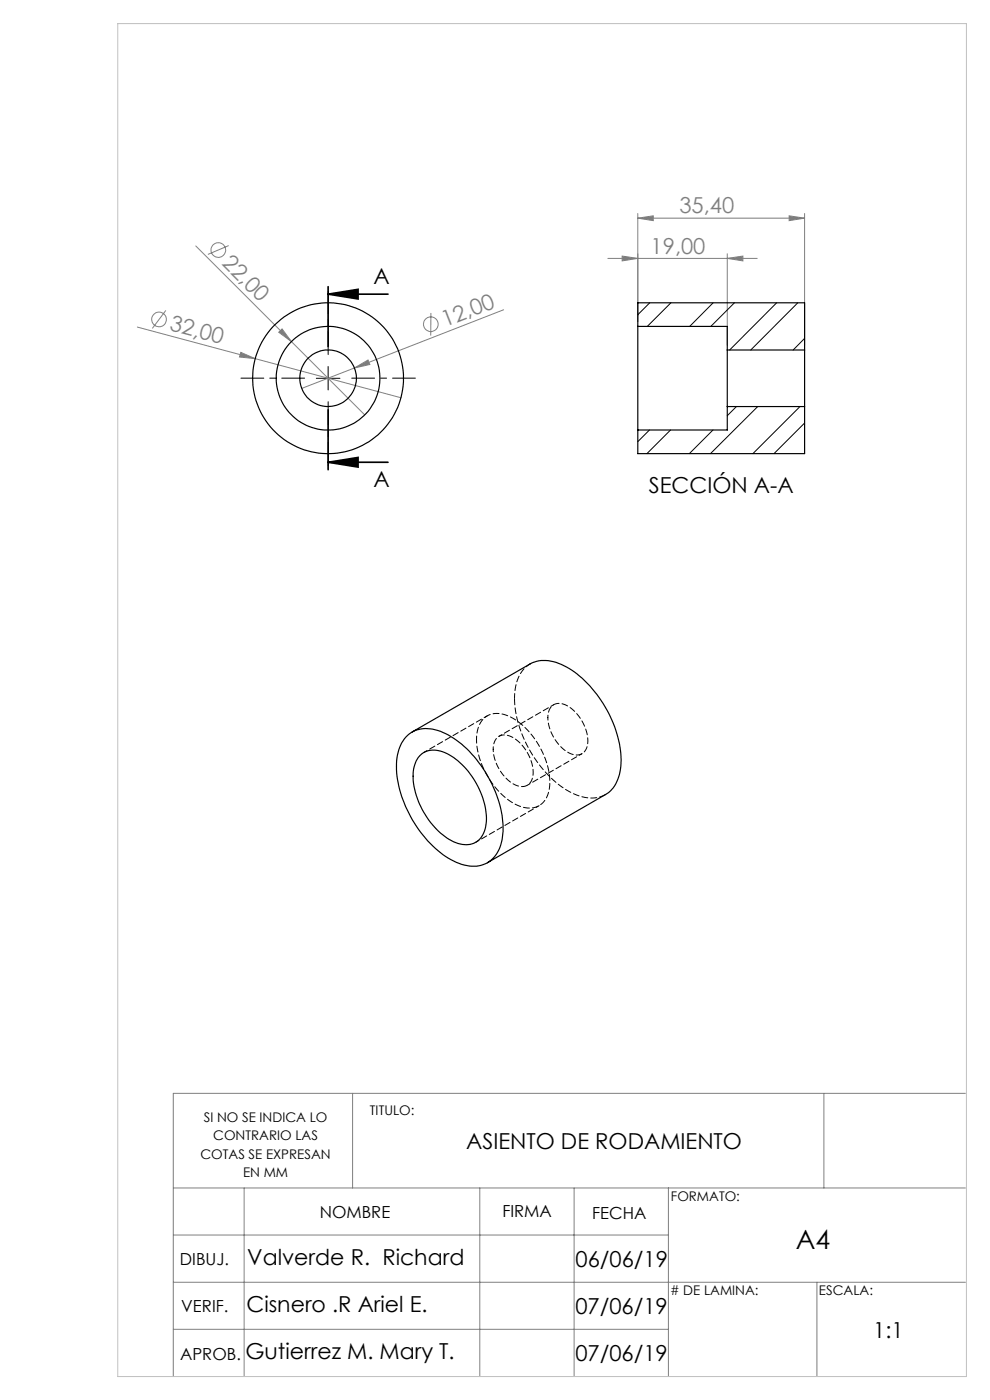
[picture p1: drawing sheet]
<svg xmlns="http://www.w3.org/2000/svg" width="210mm" height="297mm" viewBox="0 0 210 297" stroke-linecap="round" stroke-linejoin="round" font-family="sans-serif">
<g fill="none" stroke="#808080" stroke-width=".21">
<path d="M41.5 52.2l20.3 20.3M48.5 52.1l-4.4 1.9M128.9 54.8h31.7M132 54.3l3.3 .5-3.3 .5zM135.3 46.3l3.3-.5v1zM135.3 45.3v22.9M135.3 46.3h35.4M154.3 54.8l3.3-.5v1zM154.3 53.8v19.4M167.4 45.8l3.3 .5-3.3 .5zM170.7 45.3v27.9M29.1 69.4l25.1 6.7"/>
<path d="M35.2 65.9l-2.9 3.8M51.1 74.8l3.1 1.3-3.4-.4zM54.2 76.1l30.9 8.3M59.1 70.5l.7-.7 2 2.7zM61.8 72.5l15.6 15.5M75.2 78.1l2.9-1.7 .4 .9zM75.2 78.1l-11.2 4.3M91.4 66.4v4.8M106.8 65.7l-31.6 12.4M74.8 231.9v20.1M174.8 231.9v20.1M204.8 231.9h-168v60.1"/>
<path d="M36.8 252h168M51.8 252v40M101.8 252v40M121.8 252v40M141.8 252v40M36.8 262h105M36.8 272h168M173.3 272v20M36.8 282h105"/>
<circle cx="46.3" cy="53.1" r="1.56"/>
<circle cx="33.7" cy="67.8" r="1.56"/>
<circle cx="91.4" cy="68.8" r="1.56"/>
</g>
<path d="M69.6 62.4l6.4-1v2zM69.6 62.4h12.7M69.6 60.8v12.7M69.6 98.1l6.4-1.1v2.1zM69.6 87v12.7M69.6 98.1h12.7" fill="none" stroke="#000" stroke-width=".35"/>
<path d="M69.6 75.2v-13.5M64.6 80.2h-13.5M69.6 85.2v13.5M74.6 80.2h13.5" fill="none" stroke="#000" stroke-width=".21" stroke-dasharray="15.2 1.3 1.3 1.3" stroke-dashoffset="10.4"/>
<path d="M69.6 77.7v5M67.1 80.3h5" fill="none" stroke="#000" stroke-width=".21"/>
<path d="M25 5h180v287h-180z" fill="none" stroke="#c0c0c0" stroke-width=".21"/>
<path d="M69.6 62.4l6.4-1v2zM69.6 98.1l6.4-1.1v2.1z" fill="#000"/>
<g fill="#808080">
<path d="M59.1 70.5l.7-.7 2 2.7z"/>
<path d="M51.1 74.8l3.1 1.3-3.4-.4z"/>
<path d="M75.2 78.1l2.9-1.7 .4 .9z"/>
<path d="M154.3 54.8l3.3-.5v1zM132 54.3l3.3 .5-3.3 .5z"/>
<path d="M135.3 46.3l3.3-.5v1zM167.4 45.8l3.3 .5-3.3 .5z"/>
</g>
<g fill="none" stroke="#000" stroke-width=".25">
<path d="M135.3 69.2v22M135.3 69.2v-5h35.4v10.1M135.3 69.2h19v5.1M154.3 74.3v12M154.3 74.3h16.4M170.7 74.3v12M154.3 86.3v4.9h-19M154.3 86.3h16.4M170.7 86.3v9.9h-35.4v-5M86.4 156.1a6.7 6.7 0 0 1 7.6-.7 23.5 23.5 0 0 1 11.6 14 14.7 14.7 0 0 1 0 11.3 6.1 6.1 0 0 1-7.7 2.7 20.9 20.9 0 0 1-10.8-10.2 20.8 20.8 0 0 1-2.8-13 7.8 7.8 0 0 1 2.1-4.1zM87.4 155.3l25-14.4a7.8 7.8 0 0 1 7.8 .6 24.7 24.7 0 0 1 11.5 20.4 7.8 7.8 0 0 1-3.3 6.7l-25 14.4M89 160.4a4.9 4.9 0 0 1 6.3-.3 16.9 16.9 0 0 1 7.9 14.3 4.5 4.5 0 0 1-4.3 4.8 10.6 10.6 0 0 1-7.6-4.8 15.9 15.9 0 0 1-3.6-11.2l.6-1.8z"/>
<circle cx="69.6" cy="80.2" r="16"/>
<circle cx="69.6" cy="80.3" r="11"/>
<circle cx="69.6" cy="80.2" r="6"/>
</g>
<path d="M109.1 148.2a8 8 0 0 1 3.4-7.4" fill="none" stroke="#000" stroke-width=".21" stroke-dasharray="1.3 .6" stroke-dashoffset=".2"/>
<path d="M128.5 168.6a7.8 7.8 0 0 1-7.8-.7 24.9 24.9 0 0 1-11.6-19.7" fill="none" stroke="#000" stroke-width=".21" stroke-dasharray="1.3 .6" stroke-dashoffset="-.1"/>
<path d="M101.1 156.9a5.2 5.2 0 0 1 2.9-5.3 7.1 7.1 0 0 1 6.6 2 16.8 16.8 0 0 1 5.9 13.6 4.4 4.4 0 0 1-6.4 3.8 16.6 16.6 0 0 1-8.8-11.8l-.2-2.3M103.4 151.9l-13.5 7.7M100.9 178.7l13.5-7.8" fill="none" stroke="#000" stroke-width=".21" stroke-dasharray="1.3 .6" stroke-dashoffset=".5"/>
<path d="M104.6 158.9a2.52 2.52 0 0 1 2.8-3 8.5 8.5 0 0 1 5.6 6.9 3.4 3.4 0 0 1-1.4 3.9 4.4 4.4 0 0 1-4.5-1.9 9.4 9.4 0 0 1-2.5-5.9M116.2 152.2a2.52 2.52 0 0 1 2.8-2.9 8.5 8.5 0 0 1 5.6 6.8 3.4 3.4 0 0 1-1.4 3.9 4.4 4.4 0 0 1-4.5-1.9 9.4 9.4 0 0 1-2.5-5.9" fill="none" stroke="#000" stroke-width=".21" stroke-dasharray="1.3 .6" stroke-dashoffset=".7"/>
<path d="M117.5 149.5l-11.6 6.7M111.9 166.6l11.6-6.7" fill="none" stroke="#000" stroke-width=".21" stroke-dasharray="1.3 .6" stroke-dashoffset=".6"/>
<g fill="none" stroke="#000" stroke-width=".21">
<path d="M137.8 64.2l-2.5 2.6M142.3 64.2l-5 5M151.3 64.2l-5 5M155.8 64.2l-5 5M164.7 64.2l-9.9 10.1M169.2 64.2l-10 10.1M170.7 71.8l-2.5 2.5M137.8 91.2l-2.5 2.5M142.2 91.2l-5 5M151.2 91.2l-5 5M156.2 86.3l-1.9 1.9M160.7 86.3l-10 9.9"/>
<path d="M169.7 86.3l-10 9.9M170.7 89.7l-6.5 6.5"/>
</g>
<text font-size="5.6" x="168.8" y="264.9">A4</text>
<g font-size="4.7" fill="#808080">
<text x="144.1" y="45.3">35,40</text>
<text x="138" y="53.8">19,00</text>
<text x="46.9" y="56" transform="rotate(45 46.9 56)">22,00</text>
<text x="35.8" y="70.1" transform="rotate(15 35.8 70.1)">32,00</text>
<text x="94.4" y="69.4" transform="rotate(-21 94.4 69.4)">12,00</text>
</g>
<g font-size="4.7">
<text x="79.2" y="60.3">A</text>
<text x="79.2" y="103.4">A</text>
<text x="137.6" y="104.7">SECCIÓN A-A</text>
<text x="98.9" y="243.8">ASIENTO DE RODAMIENTO</text>
<text x="52.4" y="268.4">Valverde R. Richard</text>
<text x="122.1" y="268.8">06/06/19</text>
<text x="52.3" y="278.4">Cisnero .R Ariel E.</text>
<text x="122.1" y="278.8">07/06/19</text>
<text x="185.2" y="283.8">1:1</text>
<text x="52.1" y="288.3">Gutierrez M. Mary T.</text>
<text x="122.1" y="288.8">07/06/19</text>
</g>
<g font-size="3.5">
<text x="67.8" y="258.4">NOMBRE</text>
<text x="106.6" y="258.3">FIRMA</text>
<text x="125.6" y="258.5">FECHA</text>
<text x="38.2" y="268.4">DIBUJ.</text>
<text x="38.5" y="278.4">VERIF.</text>
<text x="38.2" y="288.5">APROB.</text>
</g>
<g font-size="2.8">
<text x="43.2" y="238.1">SI NO SE INDICA LO</text>
<text x="78.5" y="236.5">TITULO:</text>
<text x="42.5" y="245.8">COTAS SE EXPRESAN</text>
<text x="45.2" y="241.9">CONTRARIO LAS</text>
<text x="51.6" y="249.6">EN MM</text>
<text x="142.3" y="254.8">FORMATO:</text>
<text x="142.1" y="274.7"># DE LAMINA:</text>
<text x="173.7" y="274.6">ESCALA:</text>
</g>
</svg>
